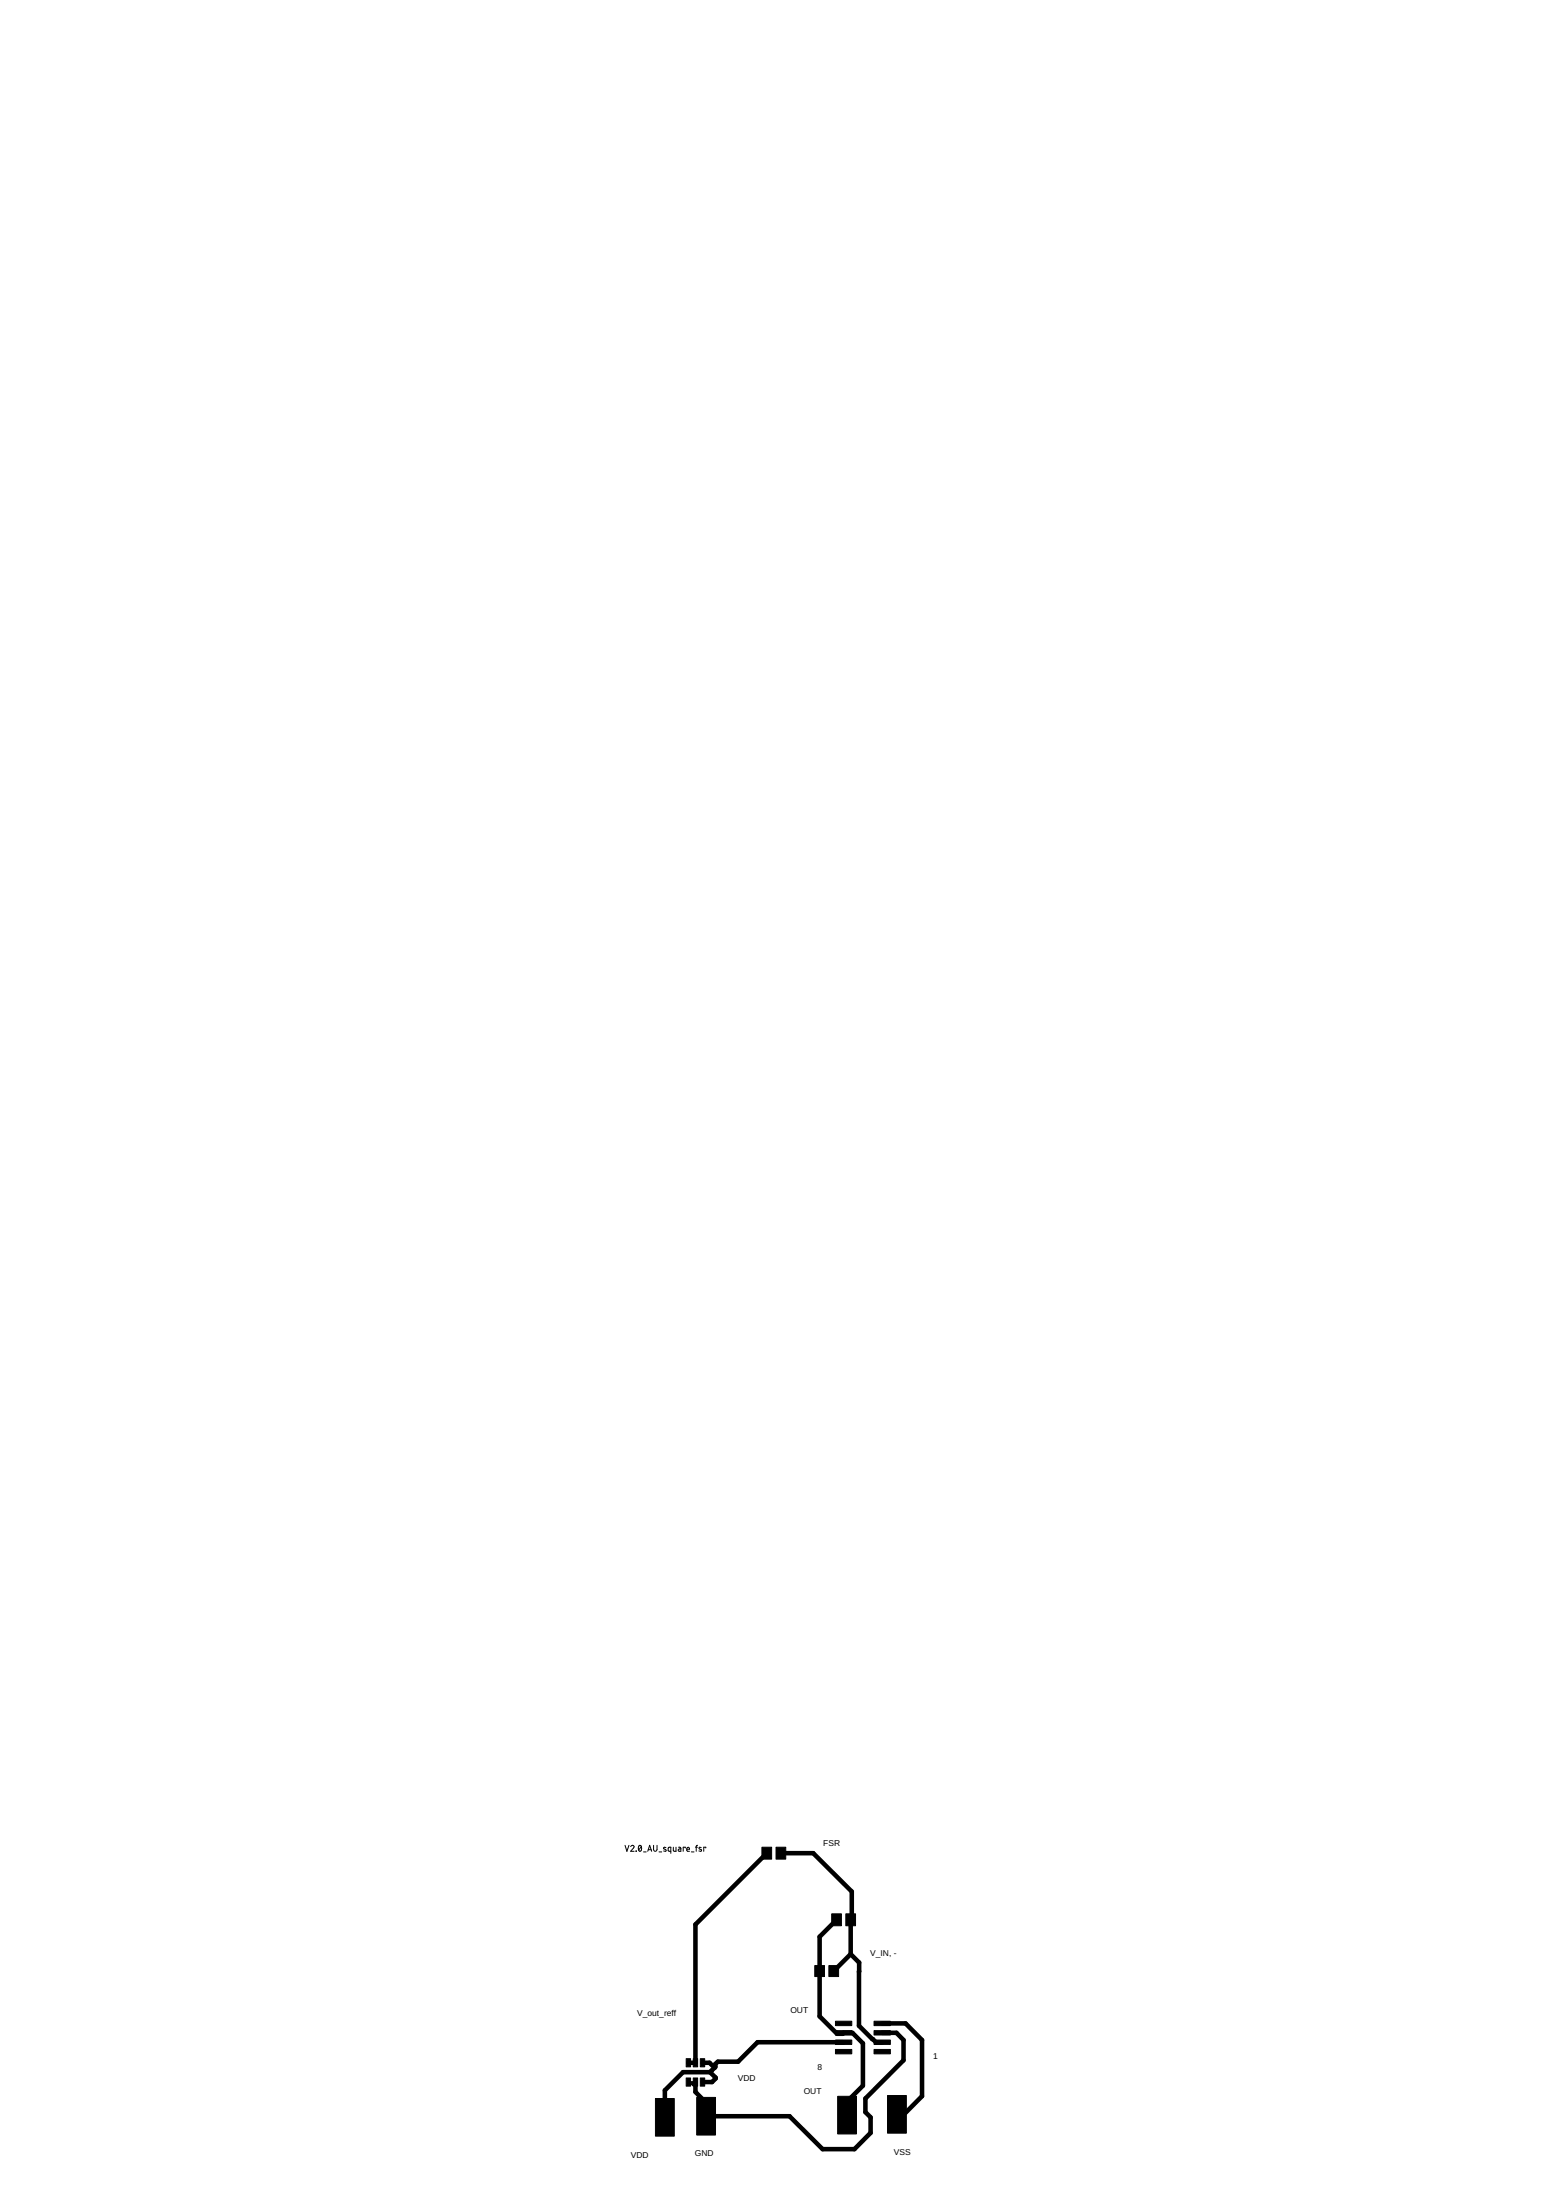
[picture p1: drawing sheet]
<svg xmlns="http://www.w3.org/2000/svg" width="210mm" height="297mm" viewBox="0 0 210 297" stroke-linecap="round" stroke-linejoin="round" font-family="sans-serif">
<g fill="none" stroke="#000" stroke-width=".13">
<path d="M84.4 249.2l.2 .8 .3-.8M85.1 249.3a.22 .22 0 0 1 .4-.1 .22 .22 0 0 1 0 .3l-.4 .5h.5M85.9 250h.1M86.3 249.2h.1a.46 .46 0 0 1 0 .8l-.2-.3v-.3zM86.6 249.3l-.4 .5M86.9 250h.3M87.4 250l.3-.8 .3 .8M87.5 249.7h.4M88.2 249.2v.5a.23 .23 0 0 0 .3 .3 .23 .23 0 0 0 .2-.3v-.5M89 250h.3M89.9 249.5l-.2-.1-.1 .1 .3 .3v.1h-.3M90.6 250l-.4-.1v-.5h.4v.8"/>
<path d="M90.9 249.4v.4l.1 .2h.2v-.6M91.6 249.4h.2l.1 .2v.4l-.3-.1v-.2l.3-.1M92.5 249.5v-.1h-.3v.6M92.7 249.7h.4l-.1-.3-.3 .1v.3l.1 .1 .3 .1M93.3 250h.4M93.9 249.4h.2M94.1 249.2l-.1 .1v.7M94.7 249.5l-.3-.1-.1 .1 .4 .3v.1h-.4M95.3 249.5v-.1h-.3v.6"/>
</g>
<g fill="#000" stroke="#000" stroke-width=".13">
<path d="M102.8 249.4h1.4v1.6h-1.4zM104.8 249.4h1.3v1.6h-1.3zM112.3 258.4h1.3v1.6h-1.3zM114.2 258.4h1.3v1.6h-1.3zM110 265.4h1.3v1.5h-1.3zM111.9 265.4h1.3v1.5h-1.3zM112.8 275.4h2.2v.6h-2.2zM112.8 276.7h2.2v.6h-2.2zM112.8 274.2h2.2v.6h-2.2zM112.8 272.9h2.2v.6h-2.2zM118 275.4h2.2v.6h-2.2zM118 276.7h2.2v.6h-2.2z"/>
<path d="M118 274.2h2.2v.6h-2.2zM118 272.9h2.2v.6h-2.2zM88.5 283.3h2.5v5.1h-2.5zM94 283.2h2.6v5.1h-2.6zM113.1 283h2.5v5.1h-2.5zM119.8 282.9h2.5v5.1h-2.5z"/>
</g>
<g fill="#000" stroke="#000" stroke-width=".13">
<path d="M92.6 278h.6v1.1h-.6z" fill-rule="evenodd"/>
<path d="M93.6 278h.6v1.1h-.6z" fill-rule="evenodd"/>
<path d="M94.5 278h.6v1.1h-.6z" fill-rule="evenodd"/>
<path d="M92.6 280.6h.6v1.1h-.6z" fill-rule="evenodd"/>
<path d="M93.6 280.6h.6v1.1h-.6z" fill-rule="evenodd"/>
<path d="M94.5 280.6h.6v1.1h-.6z" fill-rule="evenodd"/>
</g>
<path d="M93.9 281.1h-1l.3 .3h.4M94.7 283.3v1.9l.6 .5M114.3 283.7v1.9" fill="none" stroke="#000" stroke-width=".25"/>
<g fill="none" stroke="#000" stroke-width=".61">
<path d="M103.5 250.2l-9.6 9.6v18.7h-1M105.4 250.2h4.4l5.2 5.2v3.7l-.2 .1v4.6M112.9 259.2l-2.3 2.3v10.7l2.4 2.4h.8l.1-.1h1.2l1.4 1.4v5.7l-2.2 2.1M94.8 278.5h1l.7 .7M95.8 279.8h-3.6l-2.5 2.4v3.7M95.8 279.8l.8 .7v.1l-.5 .5h-1.3M96.5 279.2l-.7 .6M113.9 275.7h-11.6l-2.7 2.7h-2.7l-.3 .3v.4l-.1 .1M114.8 263.8l-2.3 2.3M114.8 263.8l1.2 1.2v8.5l2.3 2.3 .8-.1M119.1 274.5h1.9l1 .9v2.8l-5.2 5.1v1.9l.7 .7v2.1l-2.2 2.2h-4.3l-4.4-4.5h-11.3M119.1 273.2h3.1l2.3 2.2v7.6l-2.5 2.5h-.9"/>
<path d="M93.6 281.4l.3-.3v1.3l.8 .9"/>
</g>
<g font-size="1.1">
<text x="111.1" y="249.2">FSR</text>
<text x="117.5" y="264">V_IN, -</text>
<text x="86" y="272.2">V_out_reff</text>
<text x="106.7" y="271.8">OUT</text>
<text x="99.6" y="281">VDD</text>
<text x="110.3" y="279.4">8</text>
<text x="126" y="278">1</text>
<text x="108.5" y="282.7">OUT</text>
<text x="85.2" y="291.3">VDD</text>
<text x="93.8" y="291.1">GND</text>
<text x="120.7" y="291">VSS</text>
</g>
</svg>
